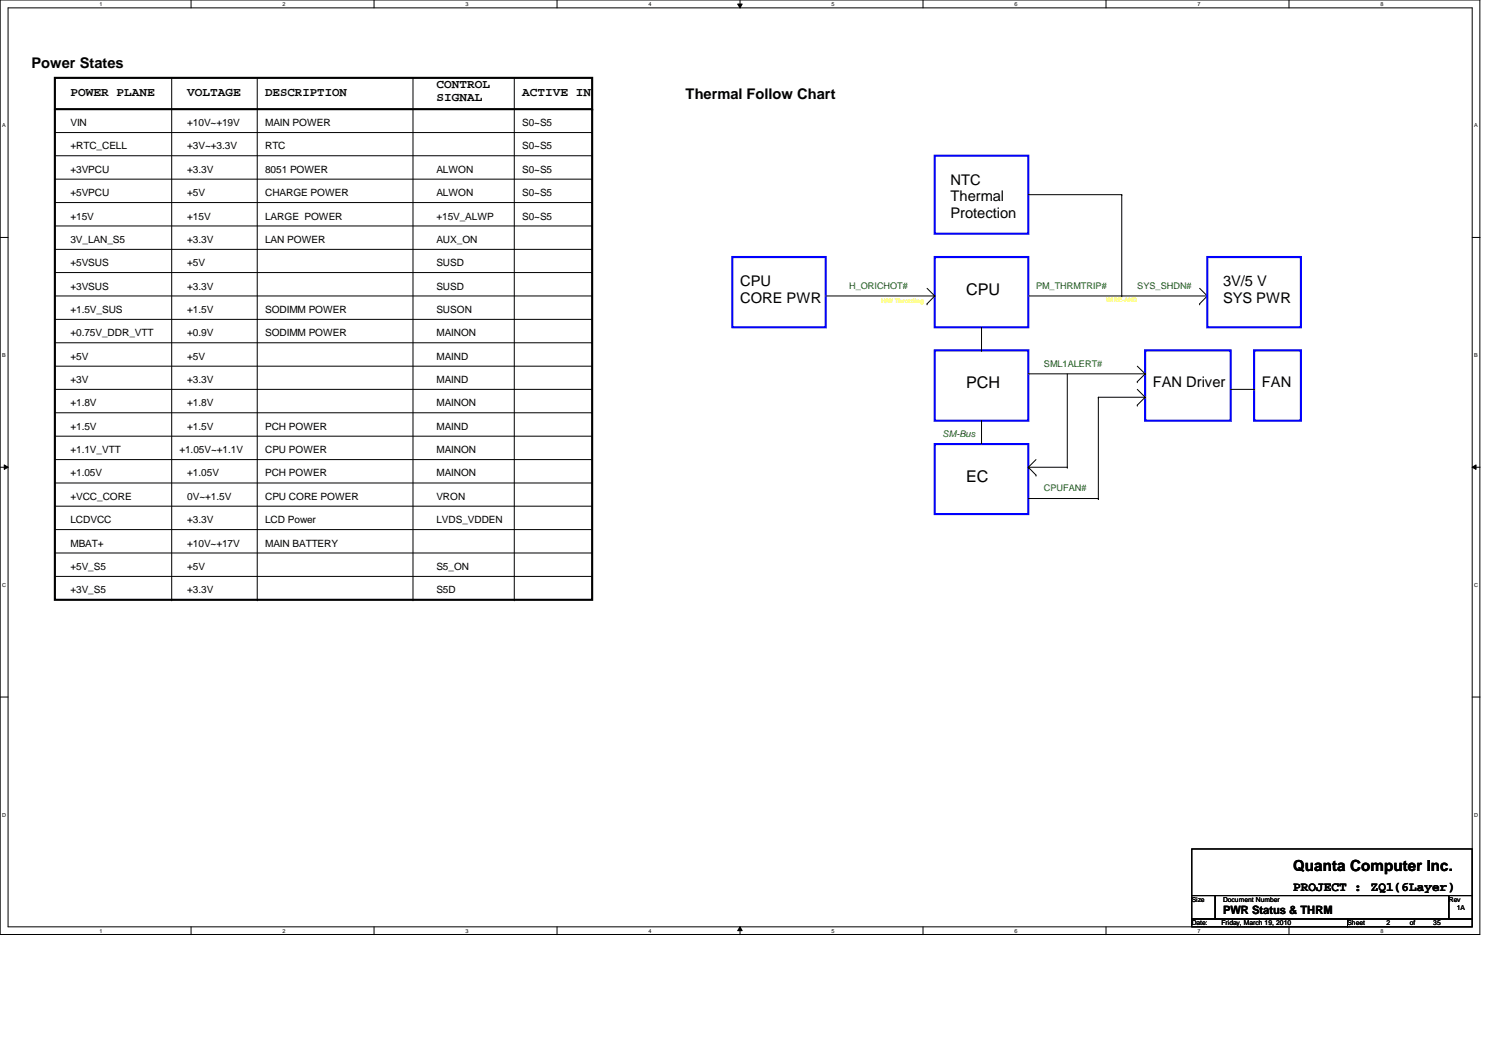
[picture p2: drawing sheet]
<svg xmlns="http://www.w3.org/2000/svg" width="297mm" height="210mm" viewBox="0 0 297 210" stroke-linecap="round" stroke-linejoin="round" font-family="sans-serif">
<path d="M0 0h294.4v185.9h-294.4zM1.6 1.6h291.3v182.8h-291.3z" fill="none" stroke="#000" stroke-width=".2"/>
<g fill="#fff">
<path d="M19.8 .2h.6v1.2h-.6z"/>
<path d="M19.8 184.6h.6v1.2h-.6z"/>
</g>
<path d="M38 0v1.6M38 184.4v1.6" fill="none" stroke="#000" stroke-width=".2"/>
<g fill="#fff">
<path d="M56.2 .2h.6v1.2h-.6z"/>
<path d="M56.2 184.6h.6v1.2h-.6z"/>
</g>
<path d="M74.4 0v1.6M74.4 184.4v1.6" fill="none" stroke="#000" stroke-width=".2"/>
<g fill="#fff">
<path d="M92.6 .2h.6v1.2h-.6z"/>
<path d="M92.6 184.6h.6v1.2h-.6z"/>
</g>
<path d="M110.8 0v1.6M110.8 184.4v1.6" fill="none" stroke="#000" stroke-width=".2"/>
<g fill="#fff">
<path d="M129 .2h.6v1.2h-.6z"/>
<path d="M129 184.6h.6v1.2h-.6z"/>
</g>
<path d="M146.8 .8h.9l-.5 .8zM147.2 0v1.6M147.2 184.4l.5 .8h-.9zM147.2 184.4v1.6" fill="none" stroke="#000" stroke-width=".2"/>
<path d="M146.8 .8h.9l-.5 .8zM147.2 184.4l.5 .8h-.9z" fill="#000"/>
<g fill="#fff">
<path d="M165.4 .2h.6v1.2h-.6z"/>
<path d="M165.4 184.6h.6v1.2h-.6z"/>
</g>
<path d="M183.6 0v1.6M183.6 184.4v1.6" fill="none" stroke="#000" stroke-width=".2"/>
<g fill="#fff">
<path d="M201.8 .2h.6v1.2h-.6z"/>
<path d="M201.8 184.6h.6v1.2h-.6z"/>
</g>
<path d="M220 0v1.6M220 184.4v1.6" fill="none" stroke="#000" stroke-width=".2"/>
<g fill="#fff">
<path d="M238.2 .2h.6v1.2h-.6z"/>
<path d="M238.2 184.6h.6v1.2h-.6z"/>
</g>
<path d="M256.5 0v1.6M256.5 184.4v1.6" fill="none" stroke="#000" stroke-width=".2"/>
<g fill="#fff">
<path d="M274.7 .2h.5v1.2h-.5z"/>
<path d="M274.7 184.6h.5v1.2h-.5z"/>
<path d="M.5 24.4h.7v1.2h-.7z"/>
<path d="M293.3 24.4h.7v1.2h-.7z"/>
<path d="M.5 70.1h.7v1.1h-.7z"/>
<path d="M293.3 70.1h.7v1.1h-.7z"/>
</g>
<path d="M0 47.2h1.6M292.9 47.2h1.6" fill="none" stroke="#000" stroke-width=".2"/>
<g fill="#fff">
<path d="M.5 115.8h.7v1.2h-.7z"/>
<path d="M293.3 115.8h.8v1.2h-.8z"/>
</g>
<path d="M0 93h1.6M.8 92.5l.8 .5-.8 .4zM292.9 93l.8-.5v.9zM292.9 93h1.6" fill="none" stroke="#000" stroke-width=".2"/>
<path d="M.8 92.5l.8 .5-.8 .4zM292.9 93l.8-.5v.9z" fill="#000"/>
<g fill="#fff">
<path d="M.5 161.5h.7v1.2h-.7z"/>
<path d="M293.3 161.5h.8v1.2h-.8z"/>
</g>
<g fill="none" stroke="#000" stroke-width=".2">
<path d="M34.2 15.5v103.8M51.2 15.5v103.8M82.2 15.5v103.8M102.3 15.5v103.8M10.9 26.4h106.9M10.9 31h106.9M10.9 35.6h106.9M117.8 26.4h.1M117.8 31h.1M117.8 35.6h.1M204.6 38.7h18.6M223.2 38.7h.1"/>
<path d="M223.2 38.7v20.2M10.9 40.3h106.9M10.9 45h106.9M10.9 54.2h106.9M10.9 49.6h106.9M10.9 58.9h106.9M117.8 40.3h.1M117.8 45h.1M117.8 54.2h.1M117.8 49.6h.1M117.8 58.9h.1M164.3 58.9h21.7"/>
<path d="M184.4 57.4l1.6 1.5M186 58.9h.1M186 58.9l-1.6 1.6M204.6 58.9h35.6M223.2 58.9h.1M238.7 57.4l1.5 1.5M240.2 58.9h.1M240.2 58.9l-1.5 1.6M10.9 68.2h106.9M10.9 72.9h106.9M10.9 77.5h106.9M10.9 63.5h106.9"/>
<path d="M117.8 68.2h.1M117.8 72.9h.1M117.8 77.5h.1M117.8 63.5h.1M184.4 60.5h.1M195.3 69.7h.1M195.3 65.1v4.6M204.6 74.4h23.2M212.3 74.4v18.6M218.5 79h.1M218.5 79h9.3M218.5 79v20.2"/>
<path d="M226.3 75.9h.1M226.3 72.9l1.5 1.5M226.3 77.5l1.5 1.5M227.8 74.4h.1M227.8 79h.1M227.8 74.4l-1.5 1.5M227.8 79l-1.5 1.6M238.7 60.5h.1M244.9 77.5h4.6M249.5 77.5h.1M10.9 82.1h106.9M10.9 86.8h106.9"/>
<path d="M10.9 91.4h106.9M10.9 96.1h106.9M117.8 82.1h.1M117.8 86.8h.1M117.8 91.4h.1M117.8 96.1h.1M195.3 83.7h.1M195.3 83.7v4.6M204.6 93h.1M204.6 99.2h13.9M204.6 93h7.7M204.6 93l1.5 1.5"/>
<path d="M206.1 94.5h.1M206.1 91.4l-1.5 1.6M212.3 93h.1M218.5 99.2h.1M226.3 80.6h.1M10.9 100.7h106.9M10.9 105.4h106.9M10.9 110h106.9M10.9 114.7h106.9M34.2 119.3h.1M51.2 119.3h.1M82.2 119.3h.1"/>
<path d="M102.3 119.3h.1M117.8 100.7h.1M117.8 105.4h.1M117.8 110h.1M117.8 114.7h.1M0 138.7h1.6M292.9 138.7h1.6M237.1 168.9h55.8v9.3h-55.8zM237.1 178.2h4.7v4.6h-4.7zM241.8 178.2h46.4v4.6h-46.4zM288.2 178.2h4.7v4.6h-4.7zM237.1 182.8h31v1.6h-31z"/>
<path d="M268.1 182.8h24.8v1.6h-24.8z"/>
</g>
<path d="M10.9 15.5h106.9v103.8h-106.9zM10.9 21.7h106.9" fill="none" stroke="#000" stroke-width=".42"/>
<circle cx="117.8" cy="21.7" r=".21" fill="#000"/>
<path d="M186 31h18.6v15.5h-18.6zM145.7 51.1h18.6v14h-18.6zM186 51.1h18.6v14h-18.6zM240.2 51.1h18.6v14h-18.6zM186 69.7h18.6v14h-18.6zM227.8 69.7h17.1v14h-17.1zM249.5 69.7h9.3v14h-9.3zM186 88.3h18.6v14h-18.6z" fill="none" stroke="#00f" stroke-width=".42"/>
<g font-size="3.2">
<text x="192.2" y="58.7">CPU</text>
<text x="192.2" y="77.3">PCH</text>
<text x="192.2" y="95.8">EC</text>
</g>
<text font-size="3" x="257.3" y="173.3">Quanta Computer Inc.</text>
<g font-size="2.9">
<text x="6.3" y="13.6">Power States</text>
<text x="136.4" y="19.8">Thermal Follow Chart</text>
<text x="189.1" y="36.7">NTC</text>
<text x="189.1" y="40.1">Thermal</text>
<text x="189.1" y="43.4">Protection</text>
<text x="147.2" y="56.9">CPU</text>
<text x="243.3" y="56.9">3V/5 V</text>
<text x="147.2" y="60.2">CORE PWR</text>
<text x="243.3" y="60.2">SYS PWR</text>
<text x="229.4" y="77">FAN Driver</text>
<text x="251.1" y="77">FAN</text>
</g>
<text font-size="2.6" x="257.3" y="177.2">PROJECT : ZQ1(6Layer)</text>
<g font-size="2.5">
<text x="86.8" y="17.5">CONTROL</text>
<text x="14" y="19">POWER PLANE</text>
<text x="37.3" y="19">VOLTAGE</text>
<text x="52.7" y="19">DESCRIPTION</text>
<text x="86.8" y="20.2">SIGNAL</text>
<text x="103.9" y="19">ACTIVE IN</text>
</g>
<text font-size="2.3" x="243.3" y="181.9">PWR Status &amp; THRM</text>
<g font-size="2">
<text x="14" y="29.7">+RTC_CELL</text>
<text x="14" y="25.1">VIN</text>
<text x="37.2" y="25.1">+10V~+19V</text>
<text x="37.2" y="29.7">+3V~+3.3V</text>
<text x="52.7" y="25.1">MAIN POWER</text>
<text x="52.7" y="29.7">RTC</text>
<text x="103.9" y="25.1">S0~S5</text>
<text x="103.9" y="29.7">S0~S5</text>
<text x="14" y="34.4">+3VPCU</text>
<text x="37.2" y="34.4">+3.3V</text>
<text x="52.7" y="34.4">8051 POWER</text>
<text x="86.8" y="34.4">ALWON</text>
<text x="103.9" y="34.4">S0~S5</text>
<text x="14" y="39">+5VPCU</text>
<text x="37.2" y="39">+5V</text>
<text x="52.7" y="39">CHARGE POWER</text>
<text x="86.8" y="39">ALWON</text>
<text x="103.9" y="39">S0~S5</text>
<text x="14" y="43.7">+15V</text>
<text x="37.2" y="43.7">+15V</text>
<text x="52.7" y="43.7">LARGE POWER</text>
<text x="86.8" y="43.7">+15V_ALWP</text>
<text x="103.9" y="43.7">S0~S5</text>
<text x="14" y="53">+5VSUS</text>
<text x="14" y="48.3">3V_LAN_S5</text>
<text x="37.2" y="48.3">+3.3V</text>
<text x="37.2" y="53">+5V</text>
<text x="52.7" y="48.3">LAN POWER</text>
<text x="86.8" y="48.3">AUX_ON</text>
<text x="86.8" y="53">SUSD</text>
<text x="14" y="57.6">+3VSUS</text>
<text x="37.2" y="57.6">+3.3V</text>
<text x="86.8" y="57.6">SUSD</text>
<text x="14" y="62.3">+1.5V_SUS</text>
<text x="37.2" y="62.3">+1.5V</text>
<text x="52.7" y="62.3">SODIMM POWER</text>
<text x="86.8" y="62.3">SUSON</text>
<text x="14" y="71.5">+5V</text>
<text x="14" y="66.9">+0.75V_DDR_VTT</text>
<text x="37.2" y="71.5">+5V</text>
<text x="37.2" y="66.9">+0.9V</text>
<text x="52.7" y="66.9">SODIMM POWER</text>
<text x="86.8" y="66.9">MAINON</text>
<text x="86.8" y="71.5">MAIND</text>
<text x="14" y="76.2">+3V</text>
<text x="37.2" y="76.2">+3.3V</text>
<text x="86.8" y="76.2">MAIND</text>
<text x="14" y="80.9">+1.8V</text>
<text x="37.2" y="80.9">+1.8V</text>
<text x="86.8" y="80.9">MAINON</text>
<text x="14" y="85.5">+1.5V</text>
<text x="37.2" y="85.5">+1.5V</text>
<text x="52.7" y="85.5">PCH POWER</text>
<text x="86.8" y="85.5">MAIND</text>
<text x="14" y="90.2">+1.1V_VTT</text>
<text x="14" y="94.8">+1.05V</text>
<text x="35.7" y="90.2">+1.05V~+1.1V</text>
<text x="37.3" y="94.8">+1.05V</text>
<text x="52.7" y="90.2">CPU POWER</text>
<text x="52.7" y="94.8">PCH POWER</text>
<text x="86.8" y="90.2">MAINON</text>
<text x="86.8" y="94.8">MAINON</text>
<text x="14" y="99.4">+VCC_CORE</text>
<text x="37.2" y="99.4">0V~+1.5V</text>
<text x="52.7" y="99.4">CPU CORE POWER</text>
<text x="86.8" y="99.4">VRON</text>
<text x="14" y="104.1">LCDVCC</text>
<text x="37.2" y="104.1">+3.3V</text>
<text x="52.7" y="104.1">LCD Power</text>
<text x="86.8" y="104.1">LVDS_VDDEN</text>
<text x="14" y="108.8">MBAT+</text>
<text x="14" y="113.4">+5V_S5</text>
<text x="37.2" y="108.8">+10V~+17V</text>
<text x="37.3" y="113.4">+5V</text>
<text x="52.7" y="108.8">MAIN BATTERY</text>
<text x="86.8" y="113.4">S5_ON</text>
<text x="14" y="118">+3V_S5</text>
<text x="37.3" y="118">+3.3V</text>
<text x="86.8" y="118">S5D</text>
</g>
<g font-size="1.8" fill="#008000">
<text x="168.9" y="57.4">H_ORICHOT#</text>
<text x="206.1" y="57.4">PM_THRMTRIP#</text>
<text x="226.3" y="57.4">SYS_SHDN#</text>
<text x="207.7" y="72.9">SML1ALERT#</text>
<text x="187.5" y="86.9">SM-Bus</text>
<text x="207.7" y="97.7">CPUFAN#</text>
</g>
<g font-size="1.4">
<text x="237.1" y="179.4">Size</text>
<text x="243.3" y="179.4">Document Number</text>
<text x="288.2" y="179.4">Rev</text>
<text x="237.1" y="184.1">Date:</text>
<text x="243" y="184.1">Friday, March 19, 2010</text>
<text x="268.1" y="184.1">Sheet</text>
<text x="275.8" y="184.1">2</text>
<text x="280.5" y="184.1">of</text>
<text x="285.2" y="184.1">35</text>
<text x="289.8" y="181">1A</text>
</g>
<g font-size="1.2" fill="#ff0">
<text x="175.3" y="60.2">H/W Throttling</text>
<text x="220.1" y="60">WIRE-AND</text>
</g>
<g font-size="1.1">
<text x="19.8" y="1.2">1</text>
<text x="56.2" y="1.2">2</text>
<text x="92.6" y="1.2">3</text>
<text x="129" y="1.2">4</text>
<text x="165.4" y="1.2">5</text>
<text x="201.8" y="1.2">6</text>
<text x="238.2" y="1.2">7</text>
<text x="274.7" y="1.2">8</text>
<text x=".5" y="25.4">A</text>
<text x="293.3" y="25.4">A</text>
<text x=".5" y="71">B</text>
<text x="293.3" y="71">B</text>
<text x=".5" y="116.8">C</text>
<text x="293.3" y="116.8">C</text>
<text x=".5" y="162.5">D</text>
<text x="293.3" y="162.5">D</text>
<text x="19.8" y="185.6">1</text>
<text x="56.2" y="185.6">2</text>
<text x="92.6" y="185.6">3</text>
<text x="129" y="185.6">4</text>
<text x="165.4" y="185.6">5</text>
<text x="201.8" y="185.6">6</text>
<text x="238.2" y="185.6">7</text>
<text x="274.7" y="185.6">8</text>
</g>
</svg>
